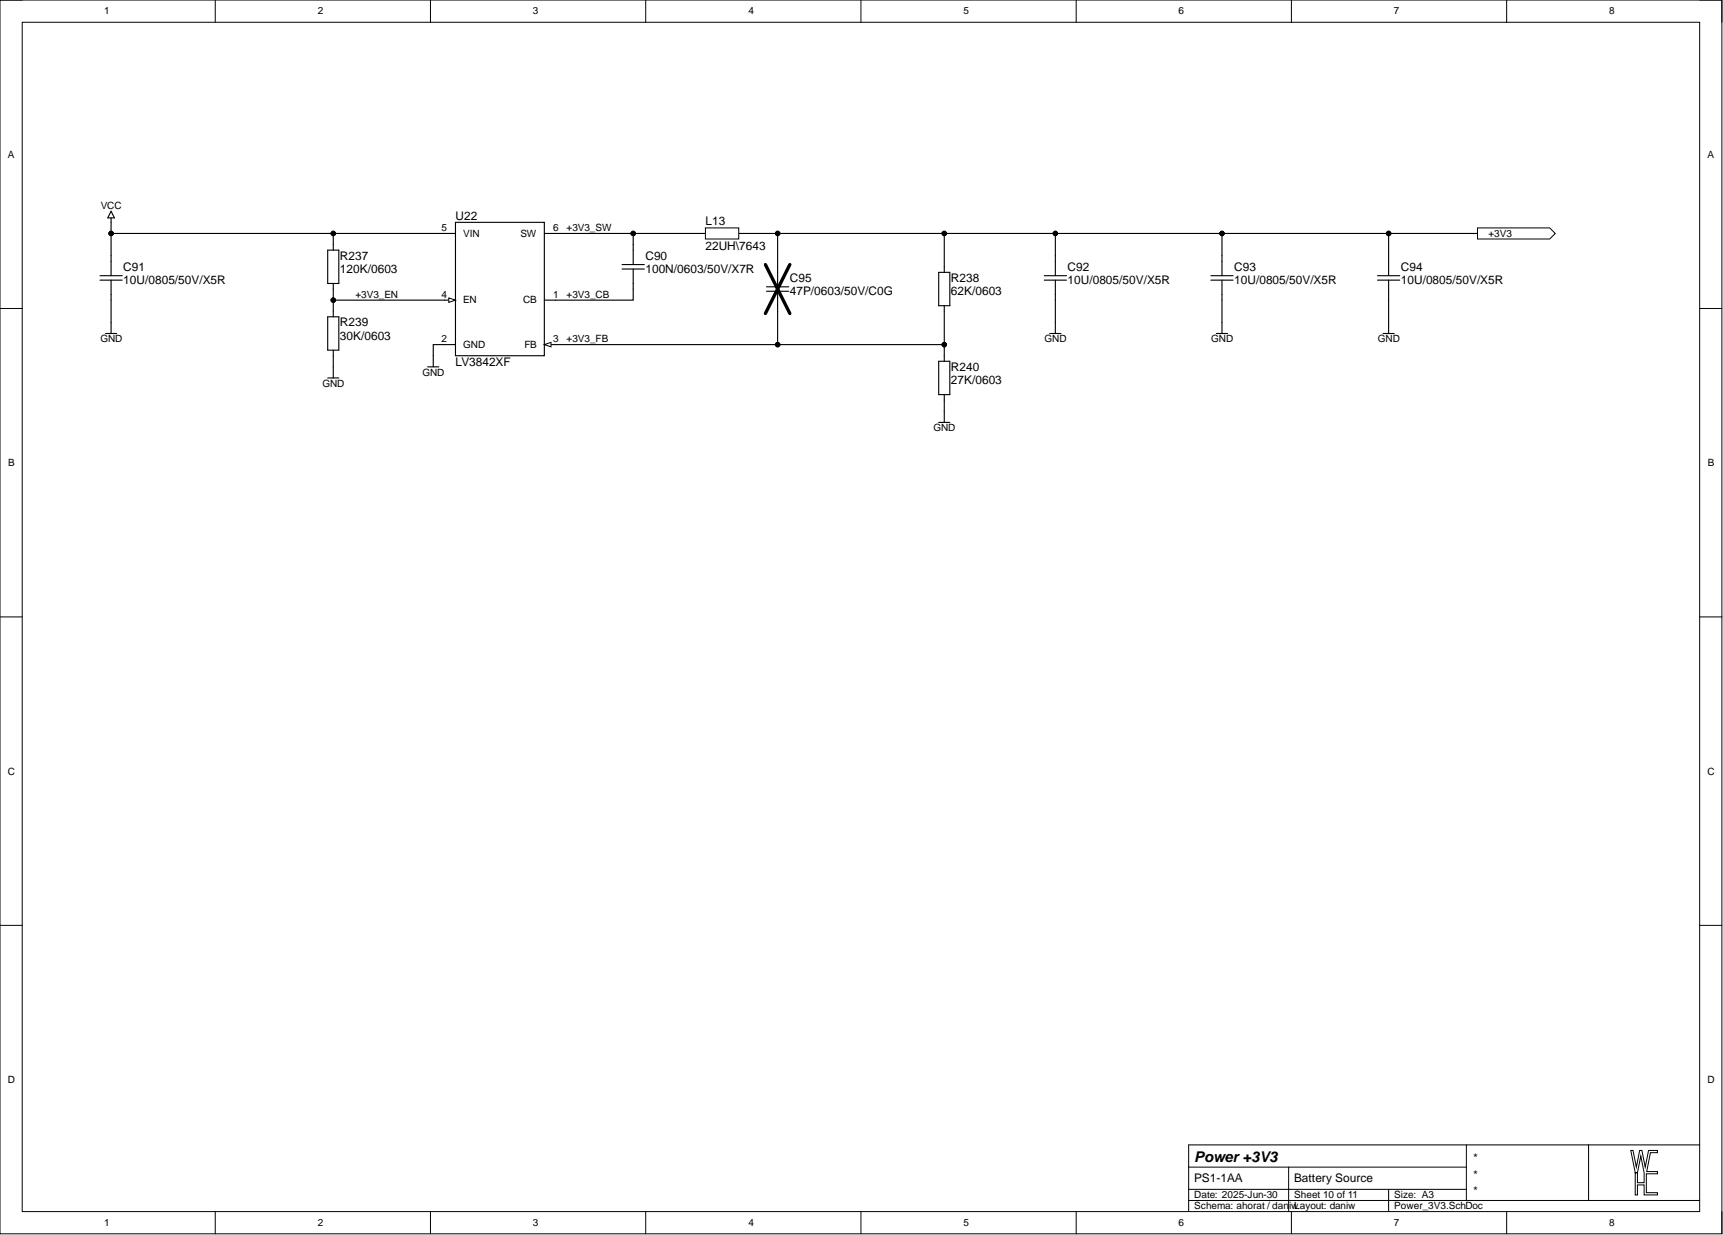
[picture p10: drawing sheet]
<svg xmlns="http://www.w3.org/2000/svg" width="393mm" height="282mm" viewBox="0 0 393 282" stroke-linecap="round" stroke-linejoin="round" font-family="sans-serif">
<g fill="none" stroke="#000" stroke-width=".23">
<path d="M0 0h393.1v281.6h-393.1zM0 0h5.1M5.1 5.1h382.9v271.4h-382.9zM49.1 0v5.1M98.3 0v5.1M147.4 0v5.1M196.5 0v5.1M245.7 0v5.1M294.8 0v5.1M344 0v5.1M388 0h5.1v5.1M0 70.4h5.1"/>
<path d="M388 70.4h5.1M0 140.8h5.1M388 140.8h5.1M0 211.2h5.1M388 211.2h5.1M49.1 276.5v5.1M98.3 276.5v5.1M147.4 276.5v5.1M196.5 276.5v5.1M245.7 276.5v5.1M271.4 266.4h63.4M271.4 274h116.6"/>
<path d="M271.4 271.5h63.4M294.2 266.4v10.1M294.8 276.5v5.1M317 271.5v5M334.8 261.3v12.7M344 276.5v5.1M362.7 261.3v12.7M388 261.3h-116.6v15.2M393.1 276.5v5.1"/>
</g>
<path d="M372.3 262.6h.5l.8 3.8 .7-3.8h.5l.8 3.8 .8-3.8h2v.5h-1.6l-.9 4.3h2.5v.5h-2.6v4.3h2.6v.5h-3.1v-2.3h-1.5v2.3h-.5v-5.1h.5v2.3h1.5v-2.3l-.7-3.8-.8 3.8h-.5z" fill-rule="evenodd" fill="#fff"/>
<path d="M372.3 262.6h.5l.8 3.8 .7-3.8h.5l.8 3.8 .8-3.8h2v.5h-1.6l-.9 4.3h2.5v.5h-2.6v4.3h2.6v.5h-3.1v-2.3h-1.5v2.3h-.5v-5.1h.5v2.3h1.5v-2.3l-.7-3.8-.8 3.8h-.5z" fill="none" stroke="#000" stroke-width=".23"/>
<path d="M25.4 48.2l.7 1.5h-1.5zM25.4 49.7v1" fill="none" stroke="#000" stroke-width=".25"/>
<path d="M337.3 52h16.5l1.3 1.3-1.3 1.3h-16.5z" fill-rule="evenodd" fill="#fff"/>
<path d="M337.3 52h16.5l1.3 1.3-1.3 1.3h-16.5z" fill="none" stroke="#000" stroke-width=".23"/>
<path d="M104 50.7h20.3v30.5h-20.3z" fill-rule="evenodd" fill="#fff"/>
<path d="M104 50.7h20.3v30.5h-20.3zM101.4 68.5h2.6" fill="none" stroke="#000" stroke-width=".25"/>
<path d="M102.5 68l1.5 .5-1.5 .5z" fill="#fff"/>
<path d="M102.5 68l1.5 .5-1.5 .5z" fill="none" stroke="#000" stroke-width=".23"/>
<path d="M101.4 53.3h2.6M124.3 53.3h2.5M101.4 78.7h2.6M124.3 78.7h2.5" fill="none" stroke="#000" stroke-width=".25"/>
<path d="M124.3 78.7l1.5-.6v1.1z" fill="#fff"/>
<path d="M124.3 78.7l1.5-.6v1.1z" fill="none" stroke="#000" stroke-width=".23"/>
<g fill="none" stroke="#000" stroke-width=".25">
<path d="M25.4 58.4v4.5M74.8 57.1h2.6v7.6h-2.6zM76.1 55.8v1.3M159.8 53.3h1.2M168.6 53.3h1.3M22.8 62.9h5.1M22.8 63.9h5.1M24.1 76.1h2.5M25.4 63.9v4.6M25.4 73.6v2.5M74.8 72.3h2.6v7.6h-2.6zM76.1 64.7v1.3"/>
<path d="M76.1 71v1.3M76.1 79.9v1.3M124.3 68.5h2.5M97.6 83.7h2.6M98.9 81.2v2.5"/>
</g>
<path d="M161 52h7.6v2.6h-7.6z" fill-rule="evenodd" fill="#fff"/>
<g fill="none" stroke="#000" stroke-width=".23">
<path d="M161 52h7.6v2.6h-7.6z"/>
<circle cx="25.4" cy="53.3" r=".51"/>
<circle cx="76.1" cy="53.3" r=".51"/>
<circle cx="144.6" cy="53.3" r=".51"/>
<circle cx="177.5" cy="53.3" r=".51"/>
<circle cx="215.6" cy="53.3" r=".51"/>
<circle cx="240.9" cy="53.3" r=".51"/>
<circle cx="279" cy="53.3" r=".51"/>
<circle cx="317" cy="53.3" r=".51"/>
<circle cx="76.1" cy="68.5" r=".51"/>
<circle cx="177.5" cy="78.7" r=".51"/>
<circle cx="215.6" cy="78.7" r=".51"/>
</g>
<g fill="none" stroke="#000" stroke-width=".25">
<path d="M25.4 50.7v2.6h76M25.4 53.3v5.1M76.1 53.3v2.5M126.8 53.3h33M144.6 53.3v7.1M169.9 53.3h167.4M177.5 53.3v12.2M215.6 53.3v8.9M240.9 53.3v9.6M279 53.3v9.6M317 53.3v9.6M25.4 68.5v5.1"/>
<path d="M76.1 66v5M76.1 68.5h25.3M101.4 78.7h-2.5v2.5M126.8 78.7h88.8M142 60.4h5.1M142 61.4h5.1M144.6 61.4v7.1h-17.8M175 65.5h5.1M175 66.5h5.1M177.5 66.5v12.2M214.3 62.2h2.5v7.6h-2.5zM215.6 69.8v12.7"/>
<path d="M238.4 62.9h5.1M238.4 63.9h5.1M239.7 76.1h2.5M240.9 63.9v12.2M276.4 62.9h5.1M276.4 63.9h5.1M277.7 76.1h2.5M279 63.9v12.2M314.5 62.9h5M314.5 63.9h5M315.7 76.1h2.6M317 63.9v12.2"/>
<path d="M74.8 86.3h2.6M76.1 81.2v5.1M214.3 82.5h2.5v7.6h-2.5zM214.3 96.4h2.5M215.6 90.1v6.3"/>
</g>
<path d="M174.7 60.4l5.6 11.1M180.3 60.4l-5.6 11.1" fill="none" stroke="#000" stroke-width=".76"/>
<g fill="#000">
<circle cx="25.4" cy="53.3" r=".51"/>
<circle cx="76.1" cy="53.3" r=".51"/>
<circle cx="144.6" cy="53.3" r=".51"/>
<circle cx="177.5" cy="53.3" r=".51"/>
<circle cx="215.6" cy="53.3" r=".51"/>
<circle cx="240.9" cy="53.3" r=".51"/>
<circle cx="279" cy="53.3" r=".51"/>
<circle cx="317" cy="53.3" r=".51"/>
<circle cx="76.1" cy="68.5" r=".51"/>
<circle cx="177.5" cy="78.7" r=".51"/>
<circle cx="215.6" cy="78.7" r=".51"/>
</g>
<text font-size="3.4" x="272.6" y="265.1">Power +3V3</text>
<g font-size="2.7">
<text x="104" y="50.2">U22</text>
<text x="161" y="51.4">L13</text>
<text x="77.6" y="59.3">R237</text>
<text x="147.3" y="59.3">C90</text>
<text x="161" y="57">22UH\7643</text>
<text x="28.2" y="61.8">C91</text>
<text x="28.2" y="64.9">10U/0805/50V/X5R</text>
<text x="77.6" y="62.3">120K/0603</text>
<text x="147.3" y="62.3">100N/0603/50V/X7R</text>
<text x="180.3" y="64.4">C95</text>
<text x="217.1" y="64.4">R238</text>
<text x="243.7" y="61.8">C92</text>
<text x="243.7" y="64.9">10U/0805/50V/X5R</text>
<text x="281.8" y="61.8">C93</text>
<text x="281.8" y="64.9">10U/0805/50V/X5R</text>
<text x="319.8" y="61.8">C94</text>
<text x="319.8" y="64.9">10U/0805/50V/X5R</text>
<text x="180.3" y="67.4">47P/0603/50V/C0G</text>
<text x="217.1" y="67.4">62K/0603</text>
<text x="77.6" y="74.5">R239</text>
<text x="77.6" y="77.6">30K/0603</text>
<text x="104" y="83.6">LV3842XF</text>
<text x="217.1" y="84.7">R240</text>
<text x="217.1" y="87.7">27K/0603</text>
<text x="272.6" y="269.8">PS1-1AA</text>
<text x="295.5" y="269.8">Battery Source</text>
<text x="336" y="265.2">*</text>
<text x="336" y="269">*</text>
<text x="336" y="272.8">*</text>
</g>
<g font-size="2.3">
<text x="23.8" y="3.3">1</text>
<text x="72.5" y="3.3">2</text>
<text x="121.6" y="3.3">3</text>
<text x="170.8" y="3.3">4</text>
<text x="220" y="3.3">5</text>
<text x="269.1" y="3.3">6</text>
<text x="318.2" y="3.3">7</text>
<text x="367.4" y="3.3">8</text>
<text x="1.8" y="36">A</text>
<text x="389.8" y="36">A</text>
<text x="23" y="47.7">VCC</text>
<text x="100.8" y="52.8">5</text>
<text x="126.3" y="52.8">6</text>
<text x="129.3" y="52.8">+3V3_SW</text>
<text x="105.8" y="54">VIN</text>
<text x="118.9" y="54">SW</text>
<text x="339.8" y="54">+3V3</text>
<text x="81.2" y="68">+3V3_EN</text>
<text x="100.8" y="68">4</text>
<text x="105.8" y="69.3">EN</text>
<text x="119.4" y="69.3">CB</text>
<text x="126.3" y="68">1</text>
<text x="129.3" y="68">+3V3_CB</text>
<text x="22.9" y="78.1">GND</text>
<text x="100.8" y="78.1">2</text>
<text x="105.8" y="79.4">GND</text>
<text x="119.7" y="79.4">FB</text>
<text x="126.3" y="78.1">3</text>
<text x="129.3" y="78.1">+3V3_FB</text>
<text x="238.5" y="78.1">GND</text>
<text x="276.5" y="78.1">GND</text>
<text x="314.6" y="78.1">GND</text>
<text x="73.6" y="88.3">GND</text>
<text x="96.5" y="85.8">GND</text>
<text x="213.1" y="98.4">GND</text>
<text x="1.9" y="106.4">B</text>
<text x="389.9" y="106.4">B</text>
<text x="1.8" y="176.8">C</text>
<text x="389.8" y="176.8">C</text>
<text x="1.8" y="247.2">D</text>
<text x="389.8" y="247.2">D</text>
<text x="272.6" y="273.5">Date: 2025-Jun-30</text>
<text x="295.5" y="273.5">Sheet 10 of 11</text>
<text x="318.3" y="273.5">Size: A3</text>
<text x="23.8" y="279.8">1</text>
<text x="72.5" y="279.8">2</text>
<text x="121.6" y="279.8">3</text>
<text x="170.8" y="279.8">4</text>
<text x="220" y="279.8">5</text>
<text x="269.1" y="279.8">6</text>
<text x="272.6" y="276">Schema: ahorat / daniwLayout: daniw</text>
<text x="318.2" y="279.8">7</text>
<text x="318.3" y="276">Power_3V3.SchDoc</text>
<text x="367.4" y="279.8">8</text>
</g>
</svg>
